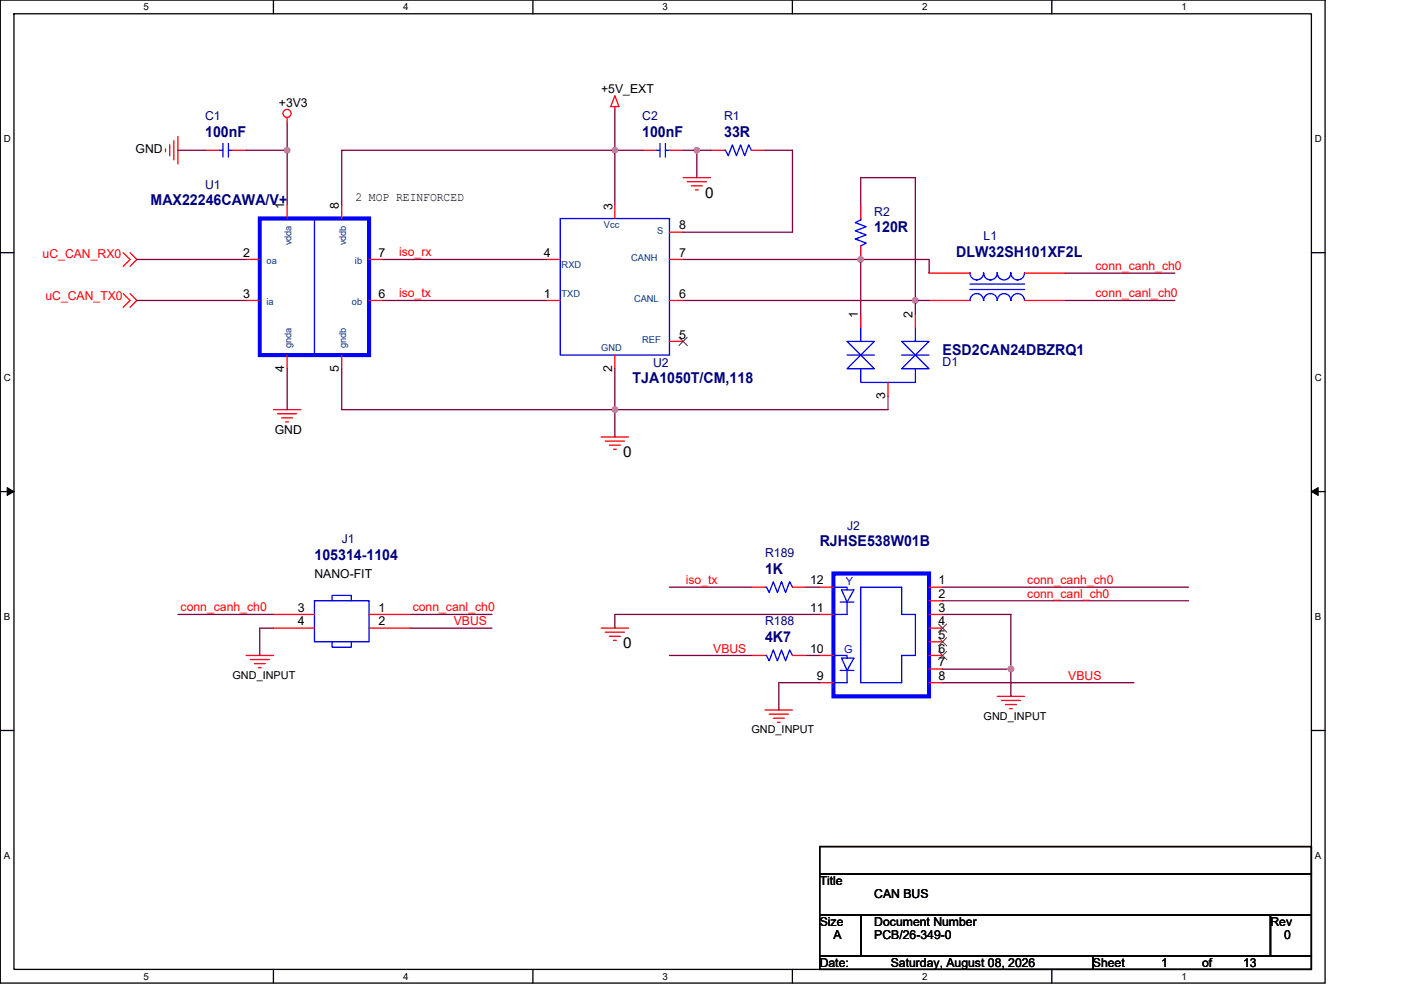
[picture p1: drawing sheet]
<svg xmlns="http://www.w3.org/2000/svg" width="297mm" height="210mm" viewBox="0 0 297 210" stroke-linecap="round" stroke-linejoin="round" font-family="sans-serif">
<path d="M.1 0h280.8v208.5h-280.8zM3 2.9h275v202.7h-275z" fill="none" stroke="#000" stroke-width=".28"/>
<g fill="#fff">
<path d="M30.5 .3h1.1v2.3h-1.1z"/>
<path d="M30.5 205.9h1.1v2.3h-1.1z"/>
</g>
<path d="M58 0v2.9M58 205.6v2.9" fill="none" stroke="#000" stroke-width=".28"/>
<g fill="#fff">
<path d="M85.5 .3h1.1v2.3h-1.1z"/>
<path d="M85.5 205.9h1.1v2.3h-1.1z"/>
</g>
<path d="M113 0v2.9M113 205.6v2.9" fill="none" stroke="#000" stroke-width=".28"/>
<g fill="#fff">
<path d="M140.5 .3h1.1v2.3h-1.1z"/>
<path d="M140.5 205.9h1.1v2.3h-1.1z"/>
</g>
<path d="M168 0v2.9M168 205.6v2.9" fill="none" stroke="#000" stroke-width=".28"/>
<g fill="#fff">
<path d="M195.5 .3h1.2v2.3h-1.2z"/>
<path d="M195.5 205.9h1.2v2.3h-1.2z"/>
</g>
<path d="M223 0v2.9M223 205.6v2.9" fill="none" stroke="#000" stroke-width=".28"/>
<g fill="#fff">
<path d="M250.5 .3h1.2v2.3h-1.2z"/>
<path d="M250.5 205.9h1.2v2.3h-1.2z"/>
<path d="M.8 28.3h1.5v2.3h-1.5z"/>
<path d="M278.8 28.3h1.5v2.3h-1.5z"/>
<path d="M.8 78.9h1.5v2.3h-1.5z"/>
<path d="M278.8 78.9h1.5v2.3h-1.5z"/>
</g>
<path d="M.1 53.6h2.9M278 53.6h2.9" fill="none" stroke="#000" stroke-width=".28"/>
<g fill="#fff">
<path d="M.8 129.6h1.4v2.3h-1.4z"/>
<path d="M278.8 129.6h1.4v2.3h-1.4z"/>
</g>
<path d="M.1 104.3h2.9M278 104.3h2.9" fill="none" stroke="#000" stroke-width=".28"/>
<path d="M1.5 103.4l1.5 .9-1.5 .8zM278 104.3l1.5-.9v1.7z" fill="#000" stroke="#000" stroke-width=".21"/>
<g fill="#fff">
<path d="M.8 180.3h1.4v2.3h-1.4z"/>
<path d="M278.8 180.3h1.4v2.3h-1.4z"/>
</g>
<path d="M.1 154.9h2.9M278 154.9h2.9M173.8 179.6h104.2v5.7h-104.2zM173.8 194h8.7v8.7h-8.7zM173.8 185.3h104.2v8.7h-104.2zM182.5 194h86.9v8.7h-86.9zM269.4 194h8.6v8.7h-8.6zM173.8 202.7h57.9v2.9h-57.9zM231.7 202.7h46.3v2.9h-46.3z" fill="none" stroke="#000" stroke-width=".28"/>
<g fill="none" stroke="#f00" stroke-width=".28">
<path d="M35.1 31.6v.6M36 30.7v2.3M36.8 29.8v4.1M37.7 29v5.8M43.5 31.9h2.9M49.3 31.9h2.9M60.9 24.9v1.2M130.4 22.6v.6M130.4 20.3l.8 2.3h-1.7zM136.2 31.9h2.9M141.9 31.9h2.9M144.8 37.7h5.8"/>
<path d="M145.7 38.5h4.1M146.6 39.4h2.3M150.6 31.9h2.9M159.3 31.9h2.9M26.1 53.6l1.5 1.4-1.5 1.5M27.6 53.6l1.4 1.4-1.4 1.5M52.2 55h2.9M60.9 43.5v2.9M72.5 43.5v2.9M78.2 55h2.9M115.9 55h2.9M130.4 43.5v2.9"/>
<path d="M141.9 49.3h2.9M141.9 55h2.9M147.4 40.3h.6M182.5 52.2v2.8M182.5 43.5v2.9M197 57.9h8.7M217.2 57.9h8.7M26.1 62.3l1.5 1.4-1.5 1.5M27.6 62.3l1.4 1.4-1.4 1.5M52.2 63.7h2.9M60.9 75.3v2.9M72.5 75.3v2.9"/>
<path d="M78.2 63.7h2.9M115.9 63.7h2.9M130.4 75.3v2.9M141.9 63.7h2.9M141.9 72.4h2.9M182.5 66.6v2.9M194.1 66.6v2.9M197 63.7h8.7M217.2 63.7h8.7M58 86.9h5.8M58.8 87.8h4.1M59.7 88.6h2.3"/>
<path d="M60.6 89.5h.6M127.5 92.7h5.8M128.3 93.6h4.1M129.2 94.4h2.3M130.1 95.3h.6M188.3 81.1v2.9M52.2 139h5.8M53.1 139.9h4M58 130.3h8.7M58 133.2h8.7M78.2 130.3h8.7M78.2 133.2h8.7"/>
<path d="M127.5 133.2h5.8M128.3 134.1h4.1M129.2 135h2.3M130.1 135.8h.6M159.3 139h2.9M159.3 124.5h2.9M168 139h2.9M168 124.5h2.9M173.8 139h2.9M173.8 124.5h2.9M173.8 130.3h2.9M197 124.5h2.9"/>
<path d="M197 127.4h2.9M197 130.3h2.9M197 133.2h2.9M197 136.1h2.9M197 139h2.9M53.9 140.8h2.3M54.8 141.6h.6M162.2 150.6h5.8M163.1 151.5h4M164 152.3h2.3M164.8 153.2h.6M173.8 144.8h2.9"/>
<path d="M197 141.9h2.9M197 144.8h2.9M211.5 147.7h5.7M212.3 148.6h4.1M213.2 149.4h2.3M214.1 150.3h.5"/>
<circle cx="60.9" cy="24.1" r=".86"/>
</g>
<path d="M55.1 46.4h23.1v28.9h-23.1zM176.7 121.6h20.3v26.1h-20.3z" fill="none" stroke="#00f" stroke-width=".87"/>
<g fill="none" stroke="#00f" stroke-width=".28">
<path d="M46.4 31.9h.9M47.3 30.4v2.9M48.4 31.9h.9M48.4 30.4v2.9M139.1 31.9h.8M139.9 30.4v2.9M141.1 30.4v2.9M141.1 31.9h.8M153.5 31.9h.3l.6 1.1 .9-2.3 .8 2.3 .9-2.3 .9 2.3 .8-2.3 .6 1.2M66.7 46.4v28.9M118.8 46.4h23.1v28.9h-23.1zM182.5 46.4v.3l-1.2 .5 2.3 .9-2.3 .9 2.3 .8-2.3 .9 2.3 .9-1.1 .6"/>
<path d="M205.7 57.9a1.45 1.45 0 0 0 1.4 1.5 1.45 1.45 0 0 0 1.4-1.5M208.6 57.9a1.45 1.45 0 0 0 1.4 1.5 1.45 1.45 0 0 0 1.4-1.5h.1a1.43 1.43 0 0 0 1.4 1.5 1.43 1.43 0 0 0 1.4-1.5M217.2 57.9a1.46 1.46 0 0 1-1.4 1.5 1.44 1.44 0 0 1-1.5-1.5M179.6 78.2l2.9-2.9 2.9 2.9zM179.6 72.4h5.8l-2.9 2.9zM179.6 75.3h5.8M182.5 69.5v2.9M191.2 78.2l2.9-2.9 2.9 2.9zM191.2 72.4h5.8l-2.9 2.9zM191.2 75.3h5.8M194.1 69.5v2.9M194.1 78.2v2.9h-5.8h-5.8v-2.9"/>
<path d="M205.7 63.7a1.42 1.42 0 0 1 1.4-1.4 1.44 1.44 0 0 1 1.4 1.4M205.7 60.3h11.5M205.7 61.4h11.5M208.6 63.7a1.42 1.42 0 0 1 1.4-1.4 1.44 1.44 0 0 1 1.4 1.4h.1a1.43 1.43 0 0 1 1.4-1.4 1.43 1.43 0 0 1 1.4 1.4M214.3 63.7a1.43 1.43 0 0 1 1.5-1.4 1.44 1.44 0 0 1 1.4 1.4M66.7 127.4h11.5v8.7h-11.5zM70.4 136.1v1.2h4.1v-1.2M70.4 127.4v-1.1h4.1v1.1M162.2 139h.3l.6 1.2 .9-2.3 .8 2.3 .9-2.3 .9 2.3 .8-2.3 .6 1.1M162.2 124.5h.3l.6 1.2 .9-2.3 .8 2.3 .9-2.3 .9 2.3 .8-2.3 .6 1.1M176.7 124.5h2.9v.6M176.7 139h2.9v.6"/>
<path d="M178.1 127.7h2.9M178.4 125.1h2.6l-1.4 2.6zM178.4 139.6h2.6l-1.4 2.6zM179.6 127.7v2.6h-2.9M182.5 124.5h8.7v5.8h2.9v8.7h-2.9v5.8h-8.7zM178.1 142.2h2.9M179.6 142.2v2.6h-2.9"/>
</g>
<path d="M144 71.5l1.7 1.8M145.7 71.5l-1.7 1.8M199 132.4l1.7 1.7M199 135.3l1.7 1.7M199 138.2l1.7 1.7M200.7 132.4l-1.7 1.7M200.7 135.3l-1.7 1.7M200.7 138.2l-1.7 1.7" fill="none" stroke="#804000" stroke-width=".21"/>
<g fill="none" stroke="#800040" stroke-width=".28">
<path d="M37.7 31.9h5.8M52.2 31.9h8.7M60.9 31.9v11.6M60.9 26.1v5.8M130.4 23.2v8.7M130.4 31.9h-57.9v11.6M130.4 31.9v11.6M130.4 31.9h5.8M144.8 31.9h2.9M147.7 31.9v5.8M147.7 31.9h2.9M162.2 31.9h5.8v17.4h-23.2"/>
<path d="M29 55h23.2M81.1 55h34.8M144.8 55h37.7M182.5 55v11.6M182.5 43.5v-5.8h11.6v26M182.5 55h14.5v2.9M225.9 57.9h23.2M29 63.7h23.2M60.9 78.2v8.7M72.4 78.2v8.7h58M81.1 63.7h34.8M130.4 78.2v8.7"/>
<path d="M144.8 63.7h49.3M194.1 63.7v2.9M194.1 63.7h2.9M225.9 63.7h23.2M130.4 86.9v5.8M188.3 84v2.9h-57.9M37.7 130.3h20.3M58 133.2h-2.9v5.8M86.9 130.3h17.4M86.9 133.2h17.4M141.9 124.5h17.4M141.9 139h17.4"/>
<path d="M170.9 124.5h2.9M170.9 139h2.9M173.8 130.3h-43.4v2.9M199.9 124.5h52.1M199.9 127.4h52.1M199.9 130.3h14.4v11.6M173.8 144.8h-8.7v5.8M199.9 144.8h40.5M199.9 141.9h14.4M214.3 141.9v5.8"/>
</g>
<g fill="#f0f" stroke="#f0f" stroke-width=".28">
<circle cx="60.9" cy="31.9" r=".57"/>
<circle cx="130.4" cy="31.9" r=".57"/>
<circle cx="147.7" cy="31.9" r=".57"/>
<circle cx="194.1" cy="63.7" r=".57"/>
<circle cx="182.5" cy="55" r=".57"/>
<circle cx="130.4" cy="86.9" r=".57"/>
<circle cx="214.3" cy="141.9" r=".57"/>
</g>
<g font-size="3.2" fill="#000080">
<text x="43.5" y="29">100nF</text>
<text x="136.2" y="29">100nF</text>
<text x="153.5" y="29">33R</text>
<text x="31.9" y="43.5">MAX22246CAWA/V+</text>
<text x="185.4" y="49.3">120R</text>
<text x="202.8" y="54.5">DLW32SH101XF2L</text>
<text x="199.9" y="75.4">ESD2CAN24DBZRQ1</text>
<text x="134.1" y="81.2">TJA1050T/CM,118</text>
<text x="66.7" y="118.8">105314-1104</text>
<text x="173.8" y="115.9">RJHSE538W01B</text>
<text x="162.2" y="121.7">1K</text>
<text x="162.2" y="136.2">4K7</text>
</g>
<g font-size="3.2">
<text x="149.5" y="42">0</text>
<text x="132.1" y="97">0</text>
<text x="132.1" y="137.5">0</text>
</g>
<g font-size="2.6">
<text x="59.1" y="22.6">+3V3</text>
<text x="127.5" y="19.7">+5V_EXT</text>
<text x="28.7" y="32.5">GND</text>
<text x="60.3" y="44.3" transform="rotate(-90 60.3 44.3)">1</text>
<text x="71.9" y="44.3" transform="rotate(-90 71.9 44.3)">8</text>
<text x="75.3" y="42.7">2 MOP REINFORCED</text>
<text x="129.9" y="44.6" transform="rotate(-90 129.9 44.6)">3</text>
<text x="144" y="48.7">8</text>
<text x="51.6" y="54.4">2</text>
<text x="80.3" y="54.4">7</text>
<text x="115.3" y="54.4">4</text>
<text x="144" y="54.4">7</text>
<text x="51.6" y="63.1">3</text>
<text x="80.3" y="63.1">6</text>
<text x="115.3" y="63.1">1</text>
<text x="144" y="63.1">6</text>
<text x="144" y="71.8">5</text>
<text x="181.9" y="67.5" transform="rotate(-90 181.9 67.5)">1</text>
<text x="193.5" y="67.5" transform="rotate(-90 193.5 67.5)">2</text>
<text x="60.3" y="78.8" transform="rotate(-90 60.3 78.8)">4</text>
<text x="71.9" y="78.8" transform="rotate(-90 71.9 78.8)">5</text>
<text x="129.8" y="78.8" transform="rotate(-90 129.8 78.8)">2</text>
<text x="187.7" y="84.6" transform="rotate(-90 187.7 84.6)">3</text>
<text x="58.3" y="92.1">GND</text>
<text x="66.7" y="122.5">NANO-FIT</text>
<text x="171.7" y="124">12</text>
<text x="199" y="124">1</text>
<text x="63.2" y="129.7">3</text>
<text x="80.3" y="129.7">1</text>
<text x="171.7" y="129.7">11</text>
<text x="199" y="126.8">2</text>
<text x="199" y="129.7">3</text>
<text x="63.2" y="132.6">4</text>
<text x="80.3" y="132.6">2</text>
<text x="199" y="132.6">4</text>
<text x="199" y="135.5">5</text>
<text x="171.7" y="138.4">10</text>
<text x="199" y="138.4">6</text>
<text x="199" y="141.3">7</text>
<text x="173.2" y="144.2">9</text>
<text x="199" y="144.2">8</text>
<text x="173.8" y="187.7">Title</text>
<text x="185.4" y="190.6">CAN BUS</text>
<text x="173.8" y="196.4">Size</text>
<text x="185.4" y="196.4">Document Number</text>
<text x="269.4" y="196.4">Rev</text>
<text x="176.7" y="199.3">A</text>
<text x="185.4" y="199.3">PCB/26-349-0</text>
<text x="272.2" y="199.3">0</text>
<text x="173.8" y="205">Date:</text>
<text x="188.9" y="205">Saturday, August 08, 2026</text>
<text x="231.7" y="205">Sheet</text>
<text x="246.2" y="205">1</text>
<text x="254.9" y="205">of</text>
<text x="263.6" y="205">13</text>
</g>
<g font-size="2.6" fill="#000080">
<text x="43.5" y="25.5">C1</text>
<text x="136.2" y="25.5">C2</text>
<text x="153.5" y="25.5">R1</text>
<text x="43.5" y="40">U1</text>
<text x="185.4" y="45.8">R2</text>
<text x="208.6" y="51">L1</text>
<text x="138.5" y="77.9">U2</text>
<text x="199.9" y="77.6">D1</text>
<text x="179.6" y="112.4">J2</text>
<text x="72.5" y="115.3">J1</text>
<text x="162.2" y="118.2">R189</text>
<text x="162.2" y="132.7">R188</text>
</g>
<g font-size="2.6" fill="#f00">
<text x="9" y="54.8">uC_CAN_RX0</text>
<text x="84.6" y="54.4">iso_rx</text>
<text x="232.3" y="57.3">conn_canh_ch0</text>
<text x="9.6" y="63.7">uC_CAN_TX0</text>
<text x="84.6" y="63.1">iso_tx</text>
<text x="232.3" y="63.1">conn_canl_ch0</text>
<text x="145.4" y="123.9">iso_tx</text>
<text x="217.8" y="123.9">conn_canh_ch0</text>
<text x="38.3" y="129.6">conn_canh_ch0</text>
<text x="87.5" y="129.6">conn_canl_ch0</text>
<text x="217.8" y="126.7">conn_canl_ch0</text>
<text x="96.2" y="132.7">VBUS</text>
<text x="151.2" y="138.5">VBUS</text>
<text x="226.5" y="144.2">VBUS</text>
</g>
<g font-size="2.3" fill="#00f">
<text x="179.3" y="124">Y</text>
<text x="179" y="138.5">G</text>
</g>
<g font-size="2.3">
<text x="49.3" y="144">GND_INPUT</text>
<text x="159.3" y="155.6">GND_INPUT</text>
<text x="208.6" y="152.7">GND_INPUT</text>
</g>
<g font-size="2.1">
<text x="30.5" y="2.2">5</text>
<text x="85.5" y="2.2">4</text>
<text x="140.5" y="2.2">3</text>
<text x="195.5" y="2.2">2</text>
<text x="250.5" y="2.2">1</text>
<text x=".8" y="30.1">D</text>
<text x="278.8" y="30.1">D</text>
<text x=".8" y="80.8">C</text>
<text x="278.8" y="80.8">C</text>
<text x=".8" y="131.4">B</text>
<text x="278.8" y="131.4">B</text>
<text x=".8" y="182.1">A</text>
<text x="278.8" y="182.1">A</text>
<text x="30.5" y="207.8">5</text>
<text x="85.5" y="207.8">4</text>
<text x="140.5" y="207.8">3</text>
<text x="195.5" y="207.8">2</text>
<text x="250.5" y="207.8">1</text>
</g>
<g font-size="2" fill="#004080">
<text x="61.8" y="52.1" transform="rotate(-90 61.8 52.1)">vdda</text>
<text x="73.4" y="52.1" transform="rotate(-90 73.4 52.1)">vddb</text>
<text x="128.1" y="48.5">Vcc</text>
<text x="139.3" y="49.6">S</text>
<text x="56.5" y="55.9">oa</text>
<text x="75.3" y="55.9">ib</text>
<text x="119.1" y="56.8">RXD</text>
<text x="133.8" y="55.4">CANH</text>
<text x="56.5" y="64.6">ia</text>
<text x="74.6" y="64.6">ob</text>
<text x="119.1" y="62.9">TXD</text>
<text x="134.4" y="64.1">CANL</text>
<text x="61.8" y="73.9" transform="rotate(-90 61.8 73.9)">gnda</text>
<text x="73.4" y="73.9" transform="rotate(-90 73.4 73.9)">gndb</text>
<text x="127.5" y="74.5">GND</text>
<text x="136.2" y="72.8">REF</text>
</g>
</svg>
